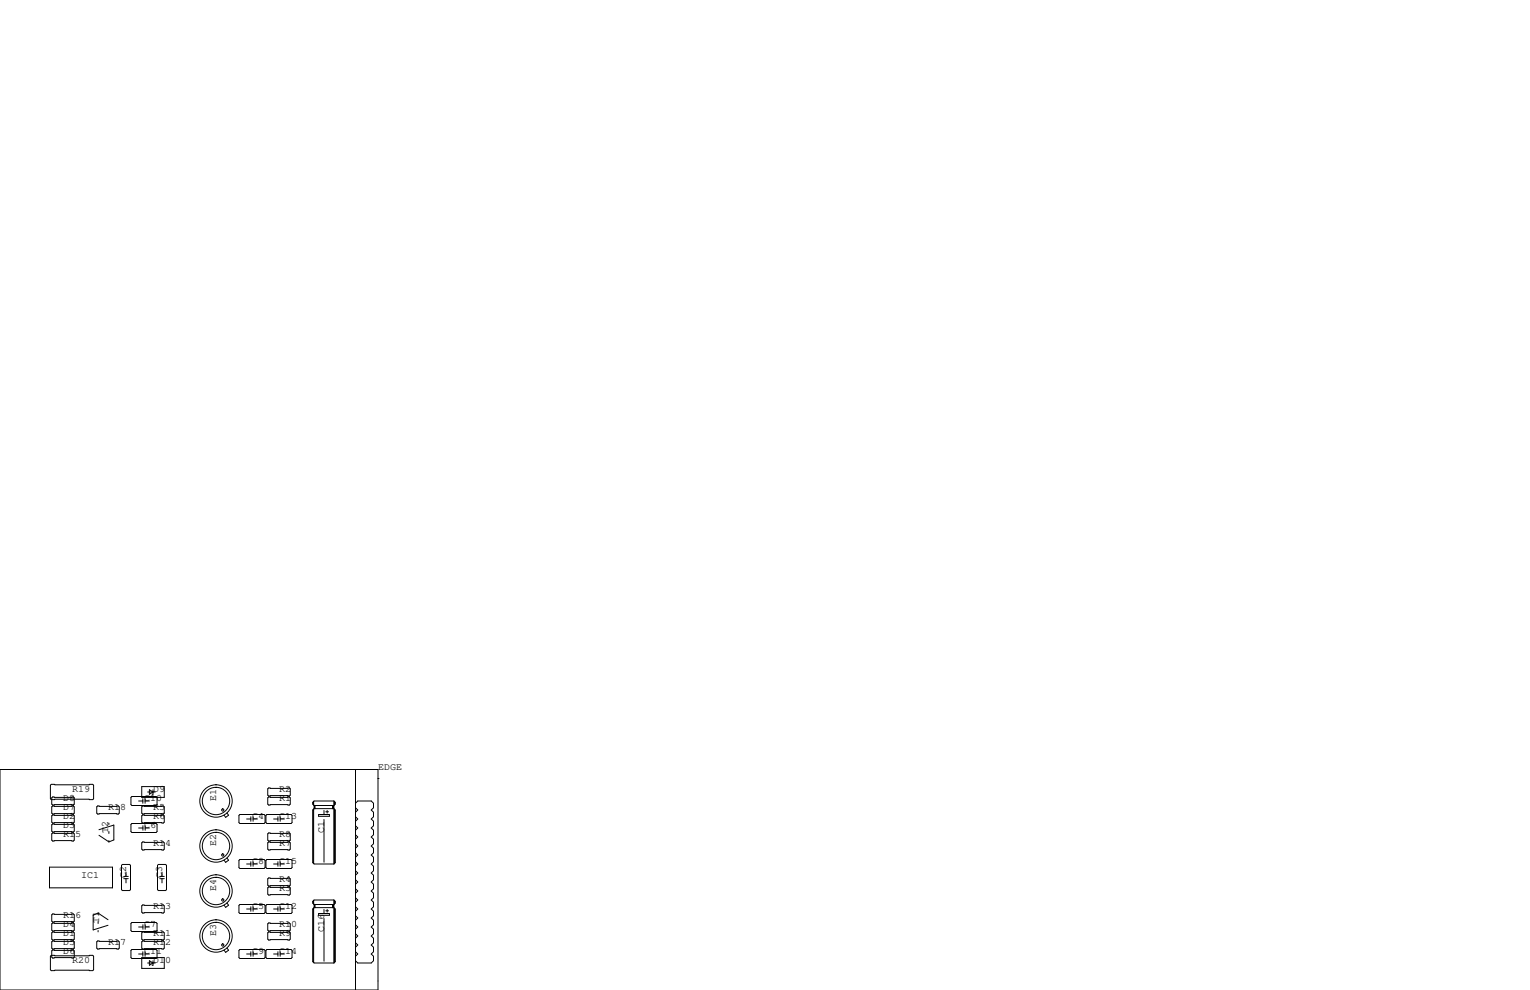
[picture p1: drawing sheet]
<svg xmlns="http://www.w3.org/2000/svg" width="432mm" height="279mm" viewBox="0 0 432 279" stroke-linecap="round" stroke-linejoin="round" font-family="sans-serif">
<g fill="none" stroke="#000" stroke-width=".28">
<path d="M0 217.2h106.7v62.2h-106.7zM100.3 217.2v62.2M106.7 219.7h.1M14.5 221.4h11.7l.2 .2v3.8l-.2 .3h-11.7l-.3-.3v-3.8zM14.9 224.9h5.8l.3 .3v1.7l-.3 .3h-5.8l-.3-.3v-1.7zM14.9 227.5h5.8l.3 .2v1.8l-.3 .2h-5.8l-.3-.2v-1.8zM14.9 230h5.8l.3 .3v1.7l-.3 .3h-5.8l-.3-.3v-1.7zM14.9 235.1h5.8l.3 .2v1.8l-.3 .3h-5.8l-.3-.3v-1.8zM14.9 232.5h5.8l.3 .3v1.8l-.3 .2h-5.8l-.3-.2v-1.8zM27.6 227.5h5.8l.3 .2v1.8l-.3 .2h-5.8l-.3-.2v-1.8zM27.9 235.7l2.8 1.9M27.9 234.2l4.2-1.3v4.1l-1.4 .6"/>
<path d="M30.7 232.3v.4M30.7 234.7v.5M30.7 237.2v.4M37 232.7l.2-.3h6.9l.2 .3v2l-.2 .2h-6.9l-.2-.2zM37 225l.2-.2h6.9l.2 .2v2.1l-.2 .2h-6.9l-.2-.2zM39.1 226.1h1.2M39.1 233.7h1.2M40 222h6.4v3h-6.4zM40.3 227.5h5.8l.3 .2v1.8l-.3 .2h-5.8l-.3-.2v-1.8zM40.3 230h5.8l.3 .3v1.7l-.3 .3h-5.8l-.3-.3v-1.7zM40.3 237.6h5.8l.3 .3v1.7l-.3 .3h-5.8l-.3-.3v-1.7zM40.3 225.4v1.3"/>
<path d="M40.3 233v1.3M40.9 226.1h1.3M40.9 225.4v1.3M41 233.7h1.2M41 233v1.3M41.7 223.5h2.1M42.2 222.9l1 .6-1 .7zM43.2 222.9v1.3h-.3M64.1 229.5l.4 .6-.8 .6-.5-.6M67.4 230.1l.3-.2h6.8l.3 .2v2.1l-.3 .2h-6.8l-.3-.2zM69.6 231.1h1.2M70.8 230.5v1.3"/>
<path d="M71.4 231.1h1.2M71.4 230.5v1.3M75.3 229.9h6.9l.2 .2v2.1l-.2 .2h-6.9l-.2-.2v-2.1zM75.8 222.4h5.9l.2 .2v1.8l-.2 .3h-5.9l-.2-.3v-1.8zM75.8 224.9h5.9l.2 .3v1.7l-.2 .3h-5.9l-.2-.3v-1.7zM75.8 235.1h5.9l.2 .2v1.8l-.2 .3h-5.9l-.2-.3v-1.8zM75.8 237.6h5.9l.2 .3v1.7l-.2 .3h-5.9l-.2-.3v-1.7zM77.2 231.1h1.2M78.4 230.5v1.3M79.1 230.5v1.3M79.1 231.1h1.2M88.4 226.4v.5"/>
<path d="M88.4 228.6v14.9M88.5 226.2v1M88.5 228.3v15.4M88.6 228.2h5.6l.4 .4v14.9l-.4 .3M88.6 228.2l-.3 .4v14.9l.3 .3h5.6M88.6 227.3v.9M88.8 227.5v.6M88.9 227.3v.9M89.9 229.9h3.1v.5h-3.1zM91.4 228.7v1.2M91.4 231.3v12M91.9 229.1h.8"/>
<path d="M92.3 228.7v.8M93.9 227.3v.9M94 227.5v.6M94.1 227.5v.6M94.2 226.1l.4 .3v.5l-.4 .4h-5.6M94.2 226.1h-5.6l-.3 .3v.5l.3 .4M94.2 226.1v17.7M94.4 226.3v.8M94.4 228.5v15.1M94.5 226.4v.5M94.5 228.6v14.9M100.3 226.7l.7-.6h3.8l.6 .6v1.3l-.6 .6 .6 .6v1.3l-.6 .6 .6 .7v1.2l-.6 .7 .6 .6v1.3l-.6 .6 .6 .7v1.2l-.6 .7 .6 .6v1.3l-.6 .6 .6 .6v1.3l-.6 .6 .6 .7v1.2l-.6 .7 .6 .6v1.3l-.6 .6 .6 .7v1.2l-.6 .7 .6 .6v1.3l-.6 .6 .6 .6v1.3l-.6 .6 .6 .7v1.2l-.6 .7 .6 .6v1.3l-.6 .6 .6 .7v1.2l-.6 .7 .6 .6v1.3l-.6 .6 .6 .6v1.3l-.6 .6 .6 .7v1.2l-.6 .7h-3.8l-.7-.7"/>
<path d="M100.3 228l.7 .6-.7 .6M100.3 230.5l.7 .6-.7 .7M100.3 233l.7 .7-.7 .6M100.3 235.6l.7 .6-.7 .7M100.3 238.1l.7 .7-.7 .6M14 244.7h17.8v5.9h-17.8zM14.9 257.9h5.8l.3 .3v1.8l-.3 .2h-5.8l-.3-.2v-1.8zM27.7 257.7l-1.4 .6v4.1l4.2-1.3M27.7 257.7l2.8 1.9M27.7 257.7v.4M34.5 244h2.1l.2 .2v6.9l-.2 .2h-2.1l-.2-.2v-6.9zM34.9 247.3h1.3"/>
<path d="M34.9 248h1.3M35.6 246.1v1.2M35.6 248v1.2M40 255.7l.3-.3h5.8l.3 .3v1.7l-.3 .3h-5.8l-.3-.3zM44.7 244h2l.3 .2v6.9l-.3 .2h-2l-.2-.2v-6.9zM45.1 247.3h1.3M45.1 248h1.3M45.7 246.1v1.2M45.7 248v1.2M64.1 254.9l.4 .6-.8 .6-.5-.6M64.1 242.2l.4 .6-.8 .6-.5-.6M67.4 255.5l.3-.2h6.8l.3 .2v2.1l-.3 .2h-6.8l-.3-.2z"/>
<path d="M67.4 242.8l.3-.2h6.8l.3 .2v2.1l-.3 .2h-6.8l-.3-.2zM69.6 256.5h1.2M69.6 243.8h1.2M70.8 243.2v1.3M70.8 255.9v1.3M71.4 256.5h1.2M71.4 243.2v1.3M71.4 255.9v1.3M71.4 243.8h1.2M75.1 255.5l.2-.2h6.9l.2 .2v2.1l-.2 .2h-6.9l-.2-.2zM75.3 242.6h6.9l.2 .2v2.1l-.2 .2h-6.9l-.2-.2v-2.1zM75.6 250.6l.2-.3h5.9l.2 .3v1.7l-.2 .3h-5.9l-.2-.3z"/>
<path d="M75.6 248l.2-.2h5.9l.2 .2v1.8l-.2 .3h-5.9l-.2-.3zM77.2 256.5h1.2M77.2 243.8h1.2M78.4 243.2v1.3M78.4 255.9v1.3M79.1 256.5h1.2M79.1 243.2v1.3M79.1 255.9v1.3M79.1 243.8h1.2M88.4 254.4v.5M88.4 256.5v14.9M88.5 254.1v1"/>
<path d="M88.5 256.3v15.4M88.6 256.2h5.6l.4 .3v14.9l-.4 .4M88.6 256.2l-.3 .3v14.9l.3 .4h5.6M88.6 255.3v.9M88.8 255.4v.6M88.9 255.3v.9M89.9 257.8h3.1v.5h-3.1zM91.4 256.7v1.1M91.4 259.2v12.1M91.9 257h.8M92.3 256.7v.7M93.9 255.3v.9"/>
<path d="M94 255.4v.6M94.1 255.4v.6M94.2 254l.4 .4v.5l-.4 .4h-5.6M94.2 254v17.8M94.2 254h-5.6l-.3 .4v.5l.3 .4M94.4 254.3v.7M94.4 256.4v15.1M94.5 254.4v.5M94.5 256.5v14.9M100.3 243.2l.7 .6-.7 .7M100.3 240.7l.7 .6-.7 .6M100.3 245.7l.7 .7-.7 .6"/>
<path d="M100.3 248.3l.7 .6-.7 .7M100.3 250.8l.7 .7-.7 .6M100.3 253.4l.7 .6-.7 .6M100.3 255.9l.7 .6-.7 .7M100.3 258.4l.7 .7-.7 .6M14.2 269.9l.3-.3h11.7l.2 .3v3.8l-.2 .2h-11.7l-.3-.2zM14.6 268.4l.3-.3h5.8l.3 .3v1.7l-.3 .3h-5.8l-.3-.3zM14.9 265.6h5.8l.3 .2v1.8l-.3 .2h-5.8l-.3-.2v-1.8zM14.9 263h5.8l.3 .3v1.7l-.3 .3h-5.8l-.3-.3v-1.7zM14.9 260.5h5.8l.3 .2v1.8l-.3 .3h-5.8l-.3-.3v-1.8zM27.6 265.6h5.8l.3 .2v1.8l-.3 .2h-5.8l-.3-.2v-1.8zM27.7 260.1v.5"/>
<path d="M27.7 262.6v.4M37 268.2l.2-.2h6.9l.2 .2v2.1l-.2 .2h-6.9l-.2-.2zM37 260.6l.2-.3h6.9l.2 .3v2l-.2 .3h-6.9l-.2-.3zM39.1 261.6h1.2M39.1 269.2h1.2M40 270.3h6.4v3h-6.4zM40 263.3l.3-.3h5.8l.3 .3v1.7l-.3 .3h-5.8l-.3-.3zM40 265.8l.3-.2h5.8l.3 .2v1.8l-.3 .2h-5.8l-.3-.2zM40.3 268.6v1.3M40.3 261v1.3M40.9 268.6v1.3M40.9 269.2h1.3"/>
<path d="M41 261v1.3M41 261.6h1.2M41.7 271.8h2.1M42.2 271.1l1 .7-1 .6zM43.2 271.1v1.3h-.3M64.1 267.6l.4 .6-.8 .6-.5-.6M67.4 268.2l.3-.2h6.8l.3 .2v2.1l-.3 .2h-6.8l-.3-.2zM69.6 269.2h1.2M70.8 268.6v1.3M71.4 268.6v1.3M71.4 269.2h1.2M75.1 268.2l.2-.2h6.9l.2 .2v2.1l-.2 .2h-6.9l-.2-.2z"/>
<path d="M75.6 260.7l.2-.2h5.9l.2 .2v1.8l-.2 .3h-5.9l-.2-.3zM75.6 263.3l.2-.3h5.9l.2 .3v1.7l-.2 .3h-5.9l-.2-.3zM77.2 269.2h1.2M78.4 268.6v1.3M79.1 268.6v1.3M79.1 269.2h1.2M100.3 261l.7 .6-.7 .7M100.3 263.5l.7 .7-.7 .6M100.3 266.1l.7 .6-.7 .6M100.3 268.6l.7 .6-.7 .7"/>
<circle cx="61" cy="226.1" r="3.9"/>
<circle cx="61" cy="238.8" r="3.9"/>
<circle cx="61" cy="226.1" r="4.6"/>
<circle cx="61" cy="238.8" r="4.6"/>
<circle cx="62.9" cy="228.6" r=".32"/>
<circle cx="61" cy="251.5" r="3.9"/>
<circle cx="61" cy="251.5" r="4.6"/>
<circle cx="62.9" cy="254" r=".32"/>
<circle cx="62.9" cy="241.3" r=".32"/>
<circle cx="61" cy="264.2" r="3.9"/>
<circle cx="61" cy="264.2" r="4.6"/>
<circle cx="62.9" cy="266.7" r=".32"/>
</g>
<g font-size="2.8">
<text x="106.7" y="217.2">EDGE</text>
<text x="17.8" y="226.1">D8</text>
<text x="20.3" y="223.5">R19</text>
<text x="40.6" y="226.1">C10</text>
<text x="43.2" y="223.5">D9</text>
<text x="61" y="226.1" transform="rotate(-90 61 226.1)">E1</text>
<text x="78.7" y="226.1">R1</text>
<text x="78.7" y="223.5">R2</text>
<text x="17.8" y="231.1">D2</text>
<text x="17.8" y="228.6">D7</text>
<text x="17.8" y="233.7">D3</text>
<text x="30.5" y="228.6">R18</text>
<text x="40.6" y="233.7">C6</text>
<text x="43.2" y="228.6">R5</text>
<text x="43.2" y="231.1">R6</text>
<text x="71.1" y="231.1">C4</text>
<text x="78.7" y="231.1">C13</text>
<text x="17.8" y="236.2">R15</text>
<text x="30.5" y="234.9" transform="rotate(-90 30.5 234.9)">T2</text>
<text x="43.2" y="238.8">R14</text>
<text x="61" y="238.8" transform="rotate(-90 61 238.8)">E2</text>
<text x="78.7" y="238.8">R7</text>
<text x="78.7" y="236.2">R8</text>
<text x="91.4" y="234.9" transform="rotate(-90 91.4 234.9)">C1</text>
<text x="71.1" y="243.8">C8</text>
<text x="78.7" y="243.8">C15</text>
<text x="22.9" y="247.6">IC1</text>
<text x="35.6" y="247.6" transform="rotate(-90 35.6 247.6)">C2</text>
<text x="45.7" y="247.6" transform="rotate(-90 45.7 247.6)">C3</text>
<text x="61" y="251.5" transform="rotate(-90 61 251.5)">E4</text>
<text x="78.7" y="251.5">R3</text>
<text x="78.7" y="248.9">R4</text>
<text x="43.2" y="256.5">R13</text>
<text x="71.1" y="256.5">C5</text>
<text x="78.7" y="256.5">C12</text>
<text x="17.8" y="261.6">D4</text>
<text x="17.8" y="259.1">R16</text>
<text x="27.9" y="260.3" transform="rotate(-90 27.9 260.3)">T1</text>
<text x="40.6" y="261.6">C7</text>
<text x="78.7" y="261.6">R10</text>
<text x="91.4" y="262.9" transform="rotate(-90 91.4 262.9)">C16</text>
<text x="17.8" y="266.7">D5</text>
<text x="17.8" y="269.2">D6</text>
<text x="17.8" y="264.2">D1</text>
<text x="30.5" y="266.7">R17</text>
<text x="40.6" y="269.2">C11</text>
<text x="43.2" y="266.7">R12</text>
<text x="43.2" y="264.2">R11</text>
<text x="61" y="264.2" transform="rotate(-90 61 264.2)">E3</text>
<text x="71.1" y="269.2">C9</text>
<text x="78.7" y="269.2">C14</text>
<text x="78.7" y="264.2">R9</text>
<text x="20.3" y="271.8">R20</text>
<text x="43.2" y="271.8">D10</text>
</g>
</svg>
